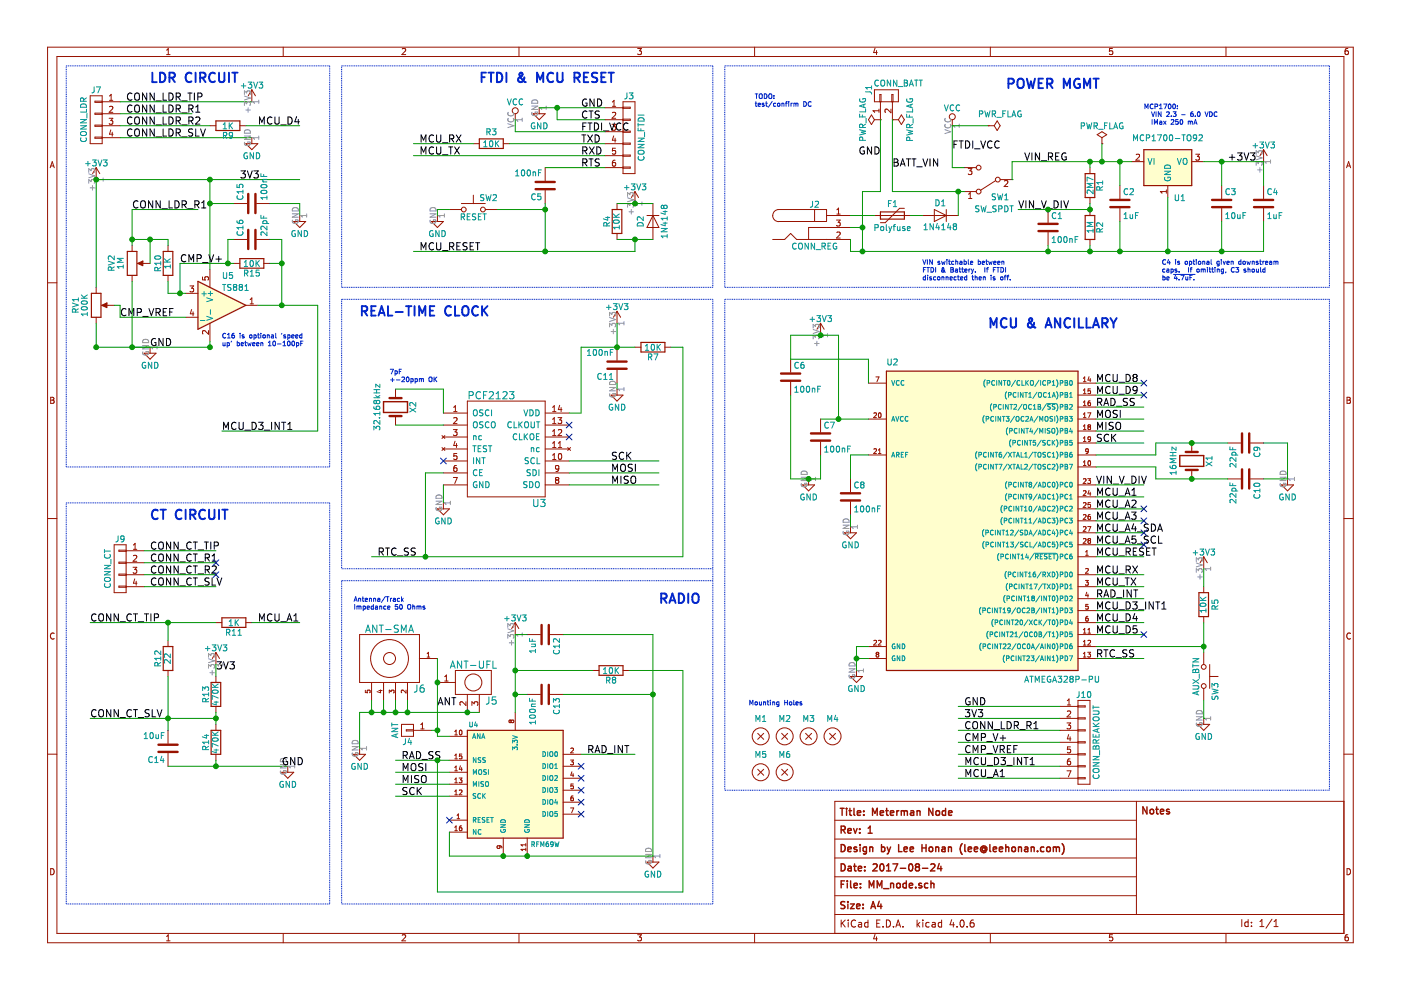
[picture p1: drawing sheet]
EESchema Schematic File Version 2
LIBS:power
LIBS:device
LIBS:transistors
LIBS:conn
LIBS:linear
LIBS:regul
LIBS:74xx
LIBS:cmos4000
LIBS:adc-dac
LIBS:memory
LIBS:xilinx
LIBS:microcontrollers
LIBS:dsp
LIBS:microchip
LIBS:analog_switches
LIBS:motorola
LIBS:texas
LIBS:intel
LIBS:audio
LIBS:interface
LIBS:digital-audio
LIBS:philips
LIBS:display
LIBS:cypress
LIBS:siliconi
LIBS:opto
LIBS:atmel
LIBS:contrib
LIBS:valves
LIBS:switches
LIBS:meterman_sym
LIBS:MM_node-cache
EELAYER 25 0
EELAYER END
$Descr A4 11693 8268
encoding utf-8
Sheet 1 1
Title "Meterman Node"
Date "2017-08-24"
Rev "1"
Comp "Design by Lee Honan (lee@leehonan.com)"
Comment1 ""
Comment2 ""
Comment3 ""
Comment4 ""
$EndDescr
$Comp
L GND #PWR01
U 1 1
P 3700 4200
F 0 "#PWR01" H 3700 3950 50  0001 C CNN
F 1 "GND" H 3700 4050 50  0000 C CNN
F 2 "" H 3700 4200 50  0001 C CNN
F 3 "" H 3700 4200 50  0001 C CNN
	1    3700 4200
	1    0    0    -1  
$EndComp
$Comp
L PCF2123 U3
U 1 1
P 4350 3750
F 0 "U3" H 4500 3300 60  0000 C CNN
F 1 "PCF2123" H 4100 4200 60  0000 C CNN
F 2 "meterman:TSSOP14" H 4500 3350 60  0001 C CNN
F 3 "" H 4500 3350 60  0001 C CNN
	1    4350 3750
	1    0    0    -1  
$EndComp
$Comp
L Crystal X2
U 1 1
P 3300 3400
F 0 "X2" H 3300 3550 50  0000 C CNN
F 1 "32.168kHz" H 3300 3250 50  0000 C CNN
F 2 "Crystals:Crystal_SMD_EuroQuartz_EQ161-2pin_3.2x1.5mm_HandSoldering" H 3300 3400 50  0001 C CNN
F 3 "" H 3300 3400 50  0001 C CNN
	1    3300 3400
	0    1    1    0   
$EndComp
$Comp
L +3V3 #PWR02
U 1 1
P 5150 2700
F 0 "#PWR02" H 5150 2550 50  0001 C CNN
F 1 "+3V3" H 5150 2840 50  0000 C CNN
F 2 "" H 5150 2700 50  0001 C CNN
F 3 "" H 5150 2700 50  0001 C CNN
	1    5150 2700
	1    0    0    -1  
$EndComp
$Comp
L C C11
U 1 1
P 5150 3050
F 0 "C11" H 5175 3150 50  0000 L CNN
F 1 "100nF" H 5175 2950 50  0000 L CNN
F 2 "Capacitors_THT:C_Disc_D5.1mm_W3.2mm_P5.00mm" H 5188 2900 50  0001 C CNN
F 3 "" H 5150 3050 50  0001 C CNN
	1    5150 3050
	-1   0    0    1   
$EndComp
$Comp
L GND #PWR03
U 1 1
P 5150 3250
F 0 "#PWR03" H 5150 3000 50  0001 C CNN
F 1 "GND" H 5150 3100 50  0000 C CNN
F 2 "" H 5150 3250 50  0001 C CNN
F 3 "" H 5150 3250 50  0001 C CNN
	1    5150 3250
	1    0    0    -1  
$EndComp
$Comp
L R R7
U 1 1
P 5450 2900
F 0 "R7" V 5530 2900 50  0000 C CNN
F 1 "10K" V 5450 2900 50  0000 C CNN
F 2 "Resistors_THT:Resistor_Horizontal_RM7mm" V 5380 2900 50  0001 C CNN
F 3 "" H 5450 2900 50  0001 C CNN
	1    5450 2900
	0    1    1    0   
$EndComp
$Comp
L R R1
U 1 1
P 9100 1550
F 0 "R1" V 9180 1550 50  0000 C CNN
F 1 "2M7" V 9100 1550 50  0000 C CNN
F 2 "Resistors_THT:Resistor_Horizontal_RM7mm" V 9030 1550 50  0001 C CNN
F 3 "" H 9100 1550 50  0001 C CNN
	1    9100 1550
	1    0    0    -1  
$EndComp
$Comp
L R R2
U 1 1
P 9100 1900
F 0 "R2" V 9180 1900 50  0000 C CNN
F 1 "1M" V 9100 1900 50  0000 C CNN
F 2 "Resistors_THT:Resistor_Horizontal_RM7mm" V 9030 1900 50  0001 C CNN
F 3 "" H 9100 1900 50  0001 C CNN
	1    9100 1900
	1    0    0    -1  
$EndComp
$Comp
L C C1
U 1 1
P 8750 1900
F 0 "C1" H 8775 2000 50  0000 L CNN
F 1 "100nF" H 8775 1800 50  0000 L CNN
F 2 "Capacitors_THT:C_Disc_D5.1mm_W3.2mm_P5.00mm" H 8788 1750 50  0001 C CNN
F 3 "" H 8750 1900 50  0001 C CNN
	1    8750 1900
	1    0    0    -1  
$EndComp
$Comp
L CONN_01X02 J1
U 1 1
P 7400 800
F 0 "J1" H 7450 950 50  0000 C CNN
F 1 "CONN_BATT" V 7500 700 50  0000 C CNN
F 2 "Connectors_JST:JST_PH_B2B-PH-K_02x2.00mm_Straight" H 7400 800 50  0001 C CNN
F 3 "" H 7400 800 50  0001 C CNN
	1    7400 800 
	0    -1   -1   0   
$EndComp
$Comp
L GND #PWR04
U 1 1
P 7150 5600
F 0 "#PWR04" H 7150 5350 50  0001 C CNN
F 1 "GND" H 7150 5450 50  0000 C CNN
F 2 "" H 7150 5600 50  0001 C CNN
F 3 "" H 7150 5600 50  0001 C CNN
	1    7150 5600
	1    0    0    -1  
$EndComp
Text Label 7350 1300 2    60   ~ 0
GND
$Comp
L PWR_FLAG #FLG05
U 1 1
P 7350 1000
F 0 "#FLG05" H 7350 1075 50  0001 C CNN
F 1 "PWR_FLAG" H 7350 1150 50  0000 C CNN
F 2 "" H 7350 1000 50  0001 C CNN
F 3 "" H 7350 1000 50  0001 C CNN
	1    7350 1000
	0    -1   -1   0   
$EndComp
$Comp
L PWR_FLAG #FLG06
U 1 1
P 7450 1000
F 0 "#FLG06" H 7450 1075 50  0001 C CNN
F 1 "PWR_FLAG" H 7450 1150 50  0000 C CNN
F 2 "" H 7450 1000 50  0001 C CNN
F 3 "" H 7450 1000 50  0001 C CNN
	1    7450 1000
	0    1    1    0   
$EndComp
$Comp
L SW_Push SW2
U 1 1
P 3950 1750
F 0 "SW2" H 4000 1850 50  0000 L CNN
F 1 "RESET" H 3950 1690 50  0000 C CNN
F 2 "meterman:6x6mm_pushbutton" H 3950 1950 50  0001 C CNN
F 3 "" H 3950 1950 50  0001 C CNN
	1    3950 1750
	1    0    0    -1  
$EndComp
Text Label 7450 1400 0    60   ~ 0
BATT_VIN
$Comp
L ATMEGA328P-PU U2
U 1 1
P 8150 4300
F 0 "U2" H 7400 5550 50  0000 L BNN
F 1 "ATMEGA328P-PU" H 8550 2900 50  0000 L BNN
F 2 "Housings_DIP:DIP-28_W7.62mm_Socket_LongPads" H 8150 4300 50  0001 C CIN
F 3 "" H 8150 4300 50  0001 C CNN
	1    8150 4300
	1    0    0    -1  
$EndComp
$Comp
L RFM69HW U4
U 1 1
P 4300 6300
F 0 "U4" H 3950 6550 40  0000 C CNN
F 1 "RFM69W" H 4550 5550 40  0000 C CNN
F 2 "meterman:RFM69HW_SMD_Handsoldering" H 4300 6300 30  0001 C CIN
F 3 "" H 4300 6300 60  0000 C CNN
	1    4300 6300
	1    0    0    -1  
$EndComp
$Comp
L CONN_01X06 J3
U 1 1
P 5250 1150
F 0 "J3" H 5250 1500 50  0000 C CNN
F 1 "CONN_FTDI" V 5350 1150 50  0000 C CNN
F 2 "Pin_Headers:Pin_Header_Straight_1x06_Pitch2.54mm" H 5250 1150 50  0001 C CNN
F 3 "" H 5250 1150 50  0001 C CNN
	1    5250 1150
	1    0    0    -1  
$EndComp
$Comp
L GND #PWR07
U 1 1
P 4500 900
F 0 "#PWR07" H 4500 650 50  0001 C CNN
F 1 "GND" H 4500 750 50  0000 C CNN
F 2 "" H 4500 900 50  0001 C CNN
F 3 "" H 4500 900 50  0001 C CNN
	1    4500 900 
	1    0    0    -1  
$EndComp
Text Label 4850 900  0    60   ~ 0
GND
Text Label 4850 1000 0    60   ~ 0
CTS
Text Label 4850 1100 0    60   ~ 0
FTDI_VCC
$Comp
L R R3
U 1 1
P 4100 1200
F 0 "R3" V 4000 1200 50  0000 C CNN
F 1 "10K" V 4100 1200 50  0000 C CNN
F 2 "Resistors_THT:Resistor_Horizontal_RM7mm" V 4030 1200 50  0001 C CNN
F 3 "" H 4100 1200 50  0001 C CNN
	1    4100 1200
	0    1    1    0   
$EndComp
Text Label 4850 1200 0    60   ~ 0
TXD
$Comp
L C C5
U 1 1
P 4550 1550
F 0 "C5" H 4575 1650 50  0000 L CNN
F 1 "100nF" H 4575 1450 50  0000 L CNN
F 2 "Capacitors_THT:C_Disc_D5.1mm_W3.2mm_P5.00mm" H 4588 1400 50  0001 C CNN
F 3 "" H 4550 1550 50  0001 C CNN
	1    4550 1550
	-1   0    0    1   
$EndComp
Text Label 4850 1300 0    60   ~ 0
RXD
Text Label 4850 1400 0    60   ~ 0
RTS
$Comp
L +3V3 #PWR08
U 1 1
P 5300 1700
F 0 "#PWR08" H 5300 1550 50  0001 C CNN
F 1 "+3V3" H 5300 1840 50  0000 C CNN
F 2 "" H 5300 1700 50  0001 C CNN
F 3 "" H 5300 1700 50  0001 C CNN
	1    5300 1700
	1    0    0    -1  
$EndComp
$Comp
L R R4
U 1 1
P 5150 1850
F 0 "R4" V 5230 1850 50  0000 C CNN
F 1 "10K" V 5150 1850 50  0000 C CNN
F 2 "Resistors_THT:Resistor_Horizontal_RM7mm" V 5080 1850 50  0001 C CNN
F 3 "" H 5150 1850 50  0001 C CNN
	1    5150 1850
	-1   0    0    1   
$EndComp
$Comp
L D D2
U 1 1
P 5450 1850
F 0 "D2" H 5450 1750 50  0000 C CNN
F 1 "1N4148" H 5450 1950 50  0000 C CNN
F 2 "Diodes_THT:D_T-1_P5.08mm_Horizontal" H 5450 1850 50  0001 C CNN
F 3 "" H 5450 1850 50  0001 C CNN
	1    5450 1850
	0    1    1    0   
$EndComp
$Comp
L SW_SPDT SW1
U 1 1
P 8250 1500
F 0 "SW1" H 8150 1650 50  0000 C CNN
F 1 "SW_SPDT" H 8200 1750 50  0000 C CNN
F 2 "Buttons_Switches_THT:SW_Micro_SPST" H 8250 1500 50  0001 C CNN
F 3 "" H 8250 1500 50  0001 C CNN
	1    8250 1500
	-1   0    0    1   
$EndComp
$Comp
L VCC #PWR09
U 1 1
P 4300 1000
F 0 "#PWR09" H 4300 850 50  0001 C CNN
F 1 "VCC" H 4300 1150 50  0000 C CNN
F 2 "" H 4300 1000 50  0001 C CNN
F 3 "" H 4300 1000 50  0001 C CNN
	1    4300 1000
	1    0    0    -1  
$EndComp
$Comp
L VCC #PWR010
U 1 1
P 7950 1050
F 0 "#PWR010" H 7950 900 50  0001 C CNN
F 1 "VCC" H 7950 1200 50  0000 C CNN
F 2 "" H 7950 1050 50  0001 C CNN
F 3 "" H 7950 1050 50  0001 C CNN
	1    7950 1050
	1    0    0    -1  
$EndComp
$Comp
L C C3
U 1 1
P 10200 1700
F 0 "C3" H 10225 1800 50  0000 L CNN
F 1 "10uF" H 10225 1600 50  0000 L CNN
F 2 "Capacitors_THT:CP_Radial_D4.0mm_P2.00mm" H 10238 1550 50  0001 C CNN
F 3 "" H 10200 1700 50  0001 C CNN
	1    10200 1700
	1    0    0    -1  
$EndComp
$Comp
L PWR_FLAG #FLG011
U 1 1
P 8250 1050
F 0 "#FLG011" H 8250 1125 50  0001 C CNN
F 1 "PWR_FLAG" V 8150 1150 50  0000 C CNN
F 2 "" H 8250 1050 50  0001 C CNN
F 3 "" H 8250 1050 50  0001 C CNN
	1    8250 1050
	0    1    1    0   
$EndComp
Text Label 10250 1350 0    60   ~ 0
+3V3
$Comp
L +3V3 #PWR012
U 1 1
P 10550 1350
F 0 "#PWR012" H 10550 1200 50  0001 C CNN
F 1 "+3V3" H 10550 1490 50  0000 C CNN
F 2 "" H 10550 1350 50  0001 C CNN
F 3 "" H 10550 1350 50  0001 C CNN
	1    10550 1350
	1    0    0    -1  
$EndComp
Text Label 9150 4050 0    60   ~ 0
VIN_V_DIV
$Comp
L C C4
U 1 1
P 10550 1700
F 0 "C4" H 10575 1800 50  0000 L CNN
F 1 "1uF" H 10575 1600 50  0000 L CNN
F 2 "Capacitors_THT:C_Disc_D5.1mm_W3.2mm_P5.00mm" H 10588 1550 50  0001 C CNN
F 3 "" H 10550 1700 50  0001 C CNN
	1    10550 1700
	1    0    0    -1  
$EndComp
$Comp
L C C2
U 1 1
P 9350 1700
F 0 "C2" H 9375 1800 50  0000 L CNN
F 1 "1uF" H 9375 1600 50  0000 L CNN
F 2 "Capacitors_THT:CP_Radial_D5.0mm_P2.50mm" H 9388 1550 50  0001 C CNN
F 3 "" H 9350 1700 50  0001 C CNN
	1    9350 1700
	1    0    0    -1  
$EndComp
$Comp
L +3V3 #PWR013
U 1 1
P 6850 2800
F 0 "#PWR013" H 6850 2650 50  0001 C CNN
F 1 "+3V3" H 6850 2940 50  0000 C CNN
F 2 "" H 6850 2800 50  0001 C CNN
F 3 "" H 6850 2800 50  0001 C CNN
	1    6850 2800
	1    0    0    -1  
$EndComp
$Comp
L C C7
U 1 1
P 6850 3650
F 0 "C7" H 6875 3750 50  0000 L CNN
F 1 "100nF" H 6875 3550 50  0000 L CNN
F 2 "Capacitors_THT:C_Disc_D5.1mm_W3.2mm_P5.00mm" H 6888 3500 50  0001 C CNN
F 3 "" H 6850 3650 50  0001 C CNN
	1    6850 3650
	1    0    0    -1  
$EndComp
$Comp
L GND #PWR014
U 1 1
P 6750 4000
F 0 "#PWR014" H 6750 3750 50  0001 C CNN
F 1 "GND" H 6750 3850 50  0000 C CNN
F 2 "" H 6750 4000 50  0001 C CNN
F 3 "" H 6750 4000 50  0001 C CNN
	1    6750 4000
	1    0    0    -1  
$EndComp
$Comp
L C C8
U 1 1
P 7100 4150
F 0 "C8" H 7125 4250 50  0000 L CNN
F 1 "100nF" H 7125 4050 50  0000 L CNN
F 2 "Capacitors_THT:C_Disc_D5.1mm_W3.2mm_P5.00mm" H 7138 4000 50  0001 C CNN
F 3 "" H 7100 4150 50  0001 C CNN
	1    7100 4150
	1    0    0    -1  
$EndComp
$Comp
L GND #PWR015
U 1 1
P 7100 4400
F 0 "#PWR015" H 7100 4150 50  0001 C CNN
F 1 "GND" H 7100 4250 50  0000 C CNN
F 2 "" H 7100 4400 50  0001 C CNN
F 3 "" H 7100 4400 50  0001 C CNN
	1    7100 4400
	1    0    0    -1  
$EndComp
$Comp
L Crystal X1
U 1 1
P 9950 3850
F 0 "X1" H 9950 4000 50  0000 C CNN
F 1 "16MHz" H 9950 3700 50  0000 C CNN
F 2 "Crystals:Resonator-2pin_w10.0mm_h5.0mm" H 9950 3850 50  0001 C CNN
F 3 "" H 9950 3850 50  0001 C CNN
	1    9950 3850
	0    1    1    0   
$EndComp
$Comp
L C C9
U 1 1
P 10400 3700
F 0 "C9" H 10425 3800 50  0000 L CNN
F 1 "22pF" H 10425 3600 50  0000 L CNN
F 2 "Capacitors_THT:C_Disc_D3.8mm_W2.6mm_P2.50mm" H 10438 3550 50  0001 C CNN
F 3 "" H 10400 3700 50  0001 C CNN
	1    10400 3700
	0    1    1    0   
$EndComp
$Comp
L C C10
U 1 1
P 10400 4000
F 0 "C10" H 10425 4100 50  0000 L CNN
F 1 "22pF" H 10425 3900 50  0000 L CNN
F 2 "Capacitors_THT:C_Disc_D3.8mm_W2.6mm_P2.50mm" H 10438 3850 50  0001 C CNN
F 3 "" H 10400 4000 50  0001 C CNN
	1    10400 4000
	0    1    1    0   
$EndComp
$Comp
L GND #PWR016
U 1 1
P 10750 4000
F 0 "#PWR016" H 10750 3750 50  0001 C CNN
F 1 "GND" H 10750 3850 50  0000 C CNN
F 2 "" H 10750 4000 50  0001 C CNN
F 3 "" H 10750 4000 50  0001 C CNN
	1    10750 4000
	1    0    0    -1  
$EndComp
Text Label 9150 5100 0    60   ~ 0
MCU_D3_INT1
Text Label 9150 5200 0    60   ~ 0
MCU_D4
$Comp
L SW_Push SW3
U 1 1
P 10050 5650
F 0 "SW3" H 10100 5750 50  0000 L CNN
F 1 "AUX_BTN" H 10050 5590 50  0000 C CNN
F 2 "meterman:6x6mm_pushbutton" H 10050 5850 50  0001 C CNN
F 3 "" H 10050 5850 50  0001 C CNN
	1    10050 5650
	0    1    1    0   
$EndComp
$Comp
L GND #PWR017
U 1 1
P 3650 1800
F 0 "#PWR017" H 3650 1550 50  0001 C CNN
F 1 "GND" H 3650 1650 50  0000 C CNN
F 2 "" H 3650 1800 50  0001 C CNN
F 3 "" H 3650 1800 50  0001 C CNN
	1    3650 1800
	1    0    0    -1  
$EndComp
$Comp
L R R5
U 1 1
P 10050 5050
F 0 "R5" V 9950 5050 50  0000 C CNN
F 1 "10K" V 10050 5050 50  0000 C CNN
F 2 "Resistors_THT:Resistor_Horizontal_RM7mm" V 9980 5050 50  0001 C CNN
F 3 "" H 10050 5050 50  0001 C CNN
	1    10050 5050
	-1   0    0    1   
$EndComp
$Comp
L +3V3 #PWR018
U 1 1
P 10050 4750
F 0 "#PWR018" H 10050 4600 50  0001 C CNN
F 1 "+3V3" H 10050 4890 50  0000 C CNN
F 2 "" H 10050 4750 50  0001 C CNN
F 3 "" H 10050 4750 50  0001 C CNN
	1    10050 4750
	1    0    0    -1  
$EndComp
Text Label 9150 3700 0    60   ~ 0
SCK
Text Label 9150 3500 0    60   ~ 0
MOSI
Text Label 9150 5500 0    60   ~ 0
RTC_SS
Text Label 3150 4650 0    60   ~ 0
RTC_SS
$Comp
L GND #PWR019
U 1 1
P 3000 6250
F 0 "#PWR019" H 3000 6000 50  0001 C CNN
F 1 "GND" H 3000 6100 50  0000 C CNN
F 2 "" H 3000 6250 50  0001 C CNN
F 3 "" H 3000 6250 50  0001 C CNN
	1    3000 6250
	1    0    0    -1  
$EndComp
$Comp
L +3V3 #PWR020
U 1 1
P 4300 5300
F 0 "#PWR020" H 4300 5150 50  0001 C CNN
F 1 "+3V3" H 4300 5440 50  0000 C CNN
F 2 "" H 4300 5300 50  0001 C CNN
F 3 "" H 4300 5300 50  0001 C CNN
	1    4300 5300
	1    0    0    -1  
$EndComp
$Comp
L C C12
U 1 1
P 4550 5300
F 0 "C12" H 4575 5400 50  0000 L CNN
F 1 "1uF" H 4575 5200 50  0000 L CNN
F 2 "Capacitors_THT:C_Disc_D5.1mm_W3.2mm_P5.00mm" H 4588 5150 50  0001 C CNN
F 3 "" H 4550 5300 50  0001 C CNN
	1    4550 5300
	0    1    1    0   
$EndComp
$Comp
L C C13
U 1 1
P 4550 5800
F 0 "C13" H 4575 5900 50  0000 L CNN
F 1 "100nF" H 4575 5700 50  0000 L CNN
F 2 "Capacitors_THT:C_Disc_D5.1mm_W3.2mm_P5.00mm" H 4588 5650 50  0001 C CNN
F 3 "" H 4550 5800 50  0001 C CNN
	1    4550 5800
	0    1    1    0   
$EndComp
$Comp
L GND #PWR021
U 1 1
P 5450 7150
F 0 "#PWR021" H 5450 6900 50  0001 C CNN
F 1 "GND" H 5450 7000 50  0000 C CNN
F 2 "" H 5450 7150 50  0001 C CNN
F 3 "" H 5450 7150 50  0001 C CNN
	1    5450 7150
	1    0    0    -1  
$EndComp
NoConn ~ 3750 6850
NoConn ~ 4850 6400
NoConn ~ 4850 6500
NoConn ~ 4850 6600
NoConn ~ 4850 6700
NoConn ~ 4850 6800
Text Label 3350 6450 0    60   ~ 0
MOSI
Text Label 3350 6650 0    60   ~ 0
SCK
Text Label 3350 6350 0    60   ~ 0
RAD_SS
Text Label 4900 6300 0    60   ~ 0
RAD_INT
Text Label 9150 3400 0    60   ~ 0
RAD_SS
Text Label 9150 5000 0    60   ~ 0
RAD_INT
Text Label 8500 1750 0    60   ~ 0
VIN_V_DIV
Text Notes 8400 750  0    79   ~ 16
POWER MGMT
$Comp
L GND #PWR022
U 1 1
P 10050 6000
F 0 "#PWR022" H 10050 5750 50  0001 C CNN
F 1 "GND" H 10050 5850 50  0000 C CNN
F 2 "" H 10050 6000 50  0001 C CNN
F 3 "" H 10050 6000 50  0001 C CNN
	1    10050 6000
	1    0    0    -1  
$EndComp
Text Label 9150 4650 0    60   ~ 0
MCU_RESET
Text Label 9150 4800 0    60   ~ 0
MCU_RX
Text Label 9150 4900 0    60   ~ 0
MCU_TX
Text Label 3500 1200 0    60   ~ 0
MCU_RX
Text Label 3500 1300 0    60   ~ 0
MCU_TX
Text Notes 4000 700  0    79   ~ 16
FTDI & MCU RESET
Text Notes 1250 700  0    79   ~ 16
LDR CIRCUIT
Text Notes 5500 5050 0    79   ~ 16
RADIO
Text Notes 3000 2650 0    79   ~ 16
REAL-TIME CLOCK
Text Notes 8250 2750 0    79   ~ 16
MCU & ANCILLARY
Text Label 3500 2100 0    60   ~ 0
MCU_RESET
Text Label 5100 4050 0    60   ~ 0
MISO
Text Label 5100 3950 0    60   ~ 0
MOSI
Text Label 5100 3850 0    60   ~ 0
SCK
Text Label 3350 6550 0    60   ~ 0
MISO
Text Label 9150 3600 0    60   ~ 0
MISO
Text Label 7950 1250 0    60   ~ 0
FTDI_VCC
Text Notes 9700 2350 0    39   ~ 0
C4 is optional given downstream\ncaps.  If omitting, C3 should \nbe ~4.7uF.
Text Notes 9550 1050 0    39   ~ 0
MCP1700:\n  VIN 2.3 - 6.0 VDC\n  IMax 250 mA
Text Notes 7700 2350 0    39   ~ 0
VIN switchable between\nFTDI & Battery.  If FTDI\ndisconnected then is off.
Text Notes 3250 3200 0    39   ~ 0
7pF\n+-20ppm OK
$Comp
L R R8
U 1 1
P 5100 5600
F 0 "R8" V 5180 5600 50  0000 C CNN
F 1 "10K" V 5100 5600 50  0000 C CNN
F 2 "Resistors_THT:Resistor_Horizontal_RM7mm" V 5030 5600 50  0001 C CNN
F 3 "" H 5100 5600 50  0001 C CNN
	1    5100 5600
	0    1    1    0   
$EndComp
Text Label 9150 3200 0    60   ~ 0
MCU_D8
Text Label 9150 5300 0    60   ~ 0
MCU_D5
Text Label 9150 4150 0    60   ~ 0
MCU_A1
Text Label 9150 4250 0    60   ~ 0
MCU_A2
Text Label 9150 3300 0    60   ~ 0
MCU_D9
$Comp
L RF-SMA-EDGE J6
U 1 1
P 3250 5500
F 0 "J6" H 3000 5250 60  0000 C CNN
F 1 "ANT-SMA" H 3250 5750 60  0000 C CNN
F 2 "RocketScreamKicadLibrary:RF-SMA-EDGE_Without_Feed" H 3250 4950 60  0001 C CNN
F 3 "" H 3200 5450 60  0000 C CNN
	1    3250 5500
	-1   0    0    -1  
$EndComp
Text Label 8550 1350 0    60   ~ 0
VIN_REG
$Comp
L PWR_FLAG #FLG023
U 1 1
P 9200 1200
F 0 "#FLG023" H 9200 1275 50  0001 C CNN
F 1 "PWR_FLAG" H 9200 1350 50  0000 C CNN
F 2 "" H 9200 1200 50  0001 C CNN
F 3 "" H 9200 1200 50  0001 C CNN
	1    9200 1200
	1    0    0    -1  
$EndComp
$Comp
L MOUNT_HOLE M1
U 1 1
P 6350 6150
F 0 "M1" H 6350 6300 50  0000 C CNN
F 1 "MOUNT_HOLE" H 6350 6000 50  0001 C CNN
F 2 "RocketScreamKicadLibrary:HOLE_NPTH_2.2MM" H 6375 5925 50  0001 C CNN
F 3 "" H 6350 6150 50  0000 C CNN
	1    6350 6150
	1    0    0    -1  
$EndComp
$Comp
L MOUNT_HOLE M2
U 1 1
P 6550 6150
F 0 "M2" H 6550 6300 50  0000 C CNN
F 1 "MOUNT_HOLE" H 6550 6000 50  0001 C CNN
F 2 "RocketScreamKicadLibrary:HOLE_NPTH_2.2MM" H 6575 5925 50  0001 C CNN
F 3 "" H 6550 6150 50  0000 C CNN
	1    6550 6150
	1    0    0    -1  
$EndComp
$Comp
L MOUNT_HOLE M3
U 1 1
P 6750 6150
F 0 "M3" H 6750 6300 50  0000 C CNN
F 1 "MOUNT_HOLE" H 6750 6000 50  0001 C CNN
F 2 "RocketScreamKicadLibrary:HOLE_NPTH_2.2MM" H 6775 5925 50  0001 C CNN
F 3 "" H 6750 6150 50  0000 C CNN
	1    6750 6150
	1    0    0    -1  
$EndComp
$Comp
L MOUNT_HOLE M4
U 1 1
P 6950 6150
F 0 "M4" H 6950 6300 50  0000 C CNN
F 1 "MOUNT_HOLE" H 6950 6000 50  0001 C CNN
F 2 "RocketScreamKicadLibrary:HOLE_NPTH_2.2MM" H 6975 5925 50  0001 C CNN
F 3 "" H 6950 6150 50  0000 C CNN
	1    6950 6150
	1    0    0    -1  
$EndComp
Text Notes 6250 5900 0    39   ~ 0
Mounting Holes
$Comp
L MCP1700-TO92 U1
U 1 1
P 9750 1450
F 0 "U1" H 9850 1250 50  0000 C CNN
F 1 "MCP1700-TO92" H 9750 1750 50  0000 C CNN
F 2 "TO_SOT_Packages_THT:TO-92_Molded_Narrow" H 9750 1550 50  0001 C CNN
F 3 "" H 9750 1550 50  0001 C CNN
	1    9750 1450
	1    0    0    -1  
$EndComp
$Comp
L U.FL-R-SMT J5
U 1 1
P 3950 5700
F 0 "J5" H 4100 5550 60  0000 C CNN
F 1 "ANT-UFL" H 3950 5850 60  0000 C CNN
F 2 "meterman:U.FL-R-SMT-LongFeed" H 3950 5300 60  0001 C CNN
F 3 "" H 3950 5700 60  0000 C CNN
	1    3950 5700
	1    0    0    -1  
$EndComp
$Comp
L CONN_01X01 J4
U 1 1
P 3400 6100
F 0 "J4" H 3400 6200 50  0000 C CNN
F 1 "ANT" V 3500 6100 50  0000 C CNN
F 2 "meterman:Pin_Header_ANT" H 3400 6100 50  0001 C CNN
F 3 "" H 3400 6100 50  0001 C CNN
	1    3400 6100
	-1   0    0    1   
$EndComp
Text Notes 2950 5100 0    39   ~ 0
Antenna/Track\nImpedance 50 Ohms
Text Label 3650 5900 0    60   ~ 0
ANT
NoConn ~ 4750 3550
NoConn ~ 4750 3650
NoConn ~ 3700 3850
Text Label 9150 4350 0    60   ~ 0
MCU_A3
Text Label 9150 4450 0    60   ~ 0
MCU_A4_SDA
Wire Wire Line
	3300 3550 3700 3550
Wire Wire Line
	3700 3450 3700 3250
Wire Wire Line
	3700 3250 3300 3250
Wire Wire Line
	4750 4050 5500 4050
Wire Wire Line
	4750 3950 5500 3950
Wire Wire Line
	3700 3950 3550 3950
Wire Wire Line
	3550 3950 3550 4650
Wire Wire Line
	5700 2900 5600 2900
Wire Wire Line
	4850 2900 5300 2900
Wire Wire Line
	9100 1750 9100 1700
Wire Wire Line
	8500 1750 9100 1750
Connection ~ 9100 1750
Wire Wire Line
	7450 1000 7450 1600
Wire Wire Line
	5500 3850 4750 3850
Wire Wire Line
	3700 4200 3700 4050
Wire Wire Line
	4150 1750 4550 1750
Wire Wire Line
	7250 5500 7150 5500
Wire Wire Line
	7150 5400 7150 5600
Wire Wire Line
	7250 5400 7150 5400
Connection ~ 7150 5500
Wire Wire Line
	4500 900  5050 900 
Wire Wire Line
	5050 1000 4650 1000
Wire Wire Line
	4650 1000 4650 900 
Connection ~ 4650 900 
Wire Wire Line
	5050 1100 4300 1100
Wire Wire Line
	4300 1100 4300 1000
Wire Wire Line
	4250 1200 5050 1200
Wire Wire Line
	9150 4800 9550 4800
Wire Wire Line
	5050 1300 3450 1300
Wire Wire Line
	9550 4900 9150 4900
Wire Wire Line
	4550 1400 5050 1400
Wire Wire Line
	5150 1700 5450 1700
Connection ~ 5300 1700
Wire Wire Line
	5150 2000 5450 2000
Wire Wire Line
	5300 2100 5300 2000
Wire Wire Line
	3450 2100 5300 2100
Connection ~ 5300 2000
Wire Wire Line
	7100 2100 10550 2100
Wire Wire Line
	9550 4050 9150 4050
Wire Wire Line
	8450 1350 9450 1350
Wire Wire Line
	9350 1550 9350 1350
Connection ~ 9350 1350
Wire Wire Line
	10550 1350 10550 1550
Wire Wire Line
	10550 2100 10550 1850
Wire Wire Line
	6850 3500 7250 3500
Wire Wire Line
	7100 4300 7100 4400
Wire Wire Line
	9650 4000 10250 4000
Wire Wire Line
	9650 3700 10250 3700
Wire Wire Line
	9150 3800 9650 3800
Wire Wire Line
	9650 3800 9650 3700
Connection ~ 9950 3700
Wire Wire Line
	9150 3900 9650 3900
Wire Wire Line
	9650 3900 9650 4000
Connection ~ 9950 4000
Wire Wire Line
	10550 4000 10750 4000
Wire Wire Line
	10550 3700 10750 3700
Wire Wire Line
	10750 3700 10750 4000
Wire Wire Line
	9150 5100 9550 5100
Wire Wire Line
	9150 5200 9550 5200
Wire Wire Line
	10050 5200 10050 5450
Wire Wire Line
	10050 4750 10050 4900
Wire Wire Line
	9150 5400 10050 5400
Connection ~ 10050 5400
Wire Wire Line
	5150 3200 5150 3250
Wire Wire Line
	4750 3450 4850 3450
Wire Wire Line
	4850 3450 4850 2900
Wire Wire Line
	5150 2700 5150 2900
Connection ~ 5150 2900
Wire Wire Line
	5700 4650 5700 2900
Wire Wire Line
	3100 4650 5700 4650
Connection ~ 3550 4650
Wire Wire Line
	9150 3500 9550 3500
Wire Wire Line
	9150 3600 9550 3600
Wire Wire Line
	9150 3700 9550 3700
Wire Wire Line
	9150 3400 9550 3400
Wire Wire Line
	9150 5500 9550 5500
Wire Wire Line
	4300 5300 4300 5950
Wire Wire Line
	5450 7150 3750 7150
Connection ~ 4400 7150
Wire Wire Line
	4700 5300 5450 5300
Wire Wire Line
	5450 5300 5450 7150
Wire Wire Line
	4700 5800 5450 5800
Connection ~ 5450 5800
Wire Wire Line
	4400 5300 4300 5300
Wire Wire Line
	4400 5800 4300 5800
Connection ~ 4300 5800
Wire Wire Line
	3300 6350 3750 6350
Wire Wire Line
	3750 6450 3300 6450
Wire Wire Line
	3750 6550 3300 6550
Wire Wire Line
	3750 6650 3300 6650
Wire Wire Line
	4850 6300 5300 6300
Wire Wire Line
	9150 5000 9550 5000
Wire Wire Line
	3750 1750 3650 1750
Wire Wire Line
	3650 1750 3650 1800
Wire Wire Line
	10050 6000 10050 6000
Wire Wire Line
	10050 6000 10050 5850
Wire Wire Line
	9150 4650 9550 4650
Wire Wire Line
	3950 1200 3450 1200
Wire Wire Line
	4550 1700 4550 2100
Connection ~ 4550 1750
Connection ~ 4550 2100
Wire Notes Line
	550  550  2750 550 
Wire Notes Line
	2750 550  2750 3900
Wire Notes Line
	2750 3900 550  3900
Wire Notes Line
	550  3900 550  550 
Wire Notes Line
	2850 550  5950 550 
Wire Notes Line
	5950 550  5950 2400
Wire Notes Line
	5950 2400 2850 2400
Wire Notes Line
	2850 2400 2850 550 
Wire Notes Line
	6050 550  11100 550 
Wire Notes Line
	11100 550  11100 2400
Wire Notes Line
	11100 2400 6050 2400
Wire Notes Line
	6050 2400 6050 550 
Wire Notes Line
	6050 2500 6050 6600
Wire Notes Line
	11100 2500 11100 6600
Wire Notes Line
	5950 2500 2850 2500
Wire Notes Line
	2850 2500 2850 4750
Wire Notes Line
	2850 4750 5950 4750
Wire Notes Line
	5950 2500 5950 7550
Wire Notes Line
	11100 2500 6050 2500
Wire Notes Line
	11100 6600 6050 6600
Wire Notes Line
	5950 4850 2850 4850
Wire Notes Line
	2850 4850 2850 7550
Wire Notes Line
	2850 7550 5950 7550
Wire Wire Line
	8250 1050 7950 1050
Wire Wire Line
	4950 5600 4300 5600
Connection ~ 4300 5600
Wire Wire Line
	5250 5600 5700 5600
Wire Wire Line
	5700 5600 5700 7450
Wire Wire Line
	5700 7450 3650 7450
Wire Wire Line
	3650 7450 3650 6350
Connection ~ 3650 6350
Wire Wire Line
	10050 1350 10550 1350
Wire Wire Line
	8450 1500 8450 1500
Wire Wire Line
	8450 1500 8450 1350
Wire Wire Line
	8750 2050 8750 2100
Connection ~ 8750 2100
Wire Wire Line
	9100 2100 9100 2050
Connection ~ 9100 2100
Wire Wire Line
	9350 1850 9350 2100
Connection ~ 9350 2100
Wire Wire Line
	9750 1650 9750 2100
Connection ~ 9750 2100
Wire Wire Line
	10200 1850 10200 2100
Connection ~ 10200 2100
Wire Wire Line
	10200 1550 10200 1350
Connection ~ 10200 1350
Wire Wire Line
	9150 3200 9550 3200
Wire Wire Line
	9150 3300 9550 3300
Wire Wire Line
	9150 4150 9550 4150
Wire Wire Line
	9150 4250 9550 4250
Wire Wire Line
	9150 5300 9550 5300
Wire Wire Line
	3100 5850 3100 5950
Wire Wire Line
	3400 5950 3400 5850
Wire Wire Line
	3300 5950 3300 5850
Wire Wire Line
	3200 5950 3200 5850
Wire Wire Line
	8050 1400 7950 1400
Wire Wire Line
	7950 1400 7950 1050
Wire Wire Line
	9200 1200 9200 1350
Connection ~ 9200 1350
Wire Wire Line
	9100 1400 9100 1350
Connection ~ 9100 1350
Wire Wire Line
	3000 5950 4000 5950
Connection ~ 3300 5950
Connection ~ 3200 5950
Wire Wire Line
	3000 5950 3000 6250
Connection ~ 3100 5950
Wire Wire Line
	3650 5500 3650 6150
Connection ~ 3400 5950
Connection ~ 3900 5950
Wire Wire Line
	3650 6150 3750 6150
Connection ~ 3650 5700
Wire Wire Line
	3600 6100 3650 6100
Connection ~ 3650 6100
Wire Wire Line
	3750 7150 3750 6950
Connection ~ 4200 7150
Wire Wire Line
	9150 4350 9550 4350
Wire Wire Line
	9150 4450 9550 4450
Wire Wire Line
	9150 4550 9550 4550
Text Label 9150 4550 0    60   ~ 0
MCU_A5_SCL
$Comp
L C C6
U 1 1
P 6600 3150
F 0 "C6" H 6625 3250 50  0000 L CNN
F 1 "100nF" H 6625 3050 50  0000 L CNN
F 2 "Capacitors_THT:C_Disc_D5.1mm_W3.2mm_P5.00mm" H 6638 3000 50  0001 C CNN
F 3 "" H 6600 3150 50  0001 C CNN
	1    6600 3150
	1    0    0    -1  
$EndComp
Wire Wire Line
	6600 3000 7250 3000
Wire Wire Line
	7250 3000 7250 3200
Wire Wire Line
	7000 2800 7000 3500
Wire Wire Line
	6600 2800 7000 2800
Connection ~ 7000 3500
Wire Wire Line
	6600 3300 6600 4000
Wire Wire Line
	6600 4000 6850 4000
Wire Wire Line
	6850 4000 6850 3800
Connection ~ 6750 4000
Wire Wire Line
	6600 2800 6600 3000
Connection ~ 6850 2800
$Comp
L MOUNT_HOLE M5
U 1 1
P 6350 6450
F 0 "M5" H 6350 6600 50  0000 C CNN
F 1 "MOUNT_HOLE" H 6350 6300 50  0001 C CNN
F 2 "RocketScreamKicadLibrary:HOLE_NPTH_2.2MM" H 6375 6225 50  0001 C CNN
F 3 "" H 6350 6450 50  0000 C CNN
	1    6350 6450
	1    0    0    -1  
$EndComp
$Comp
L MOUNT_HOLE M6
U 1 1
P 6550 6450
F 0 "M6" H 6550 6600 50  0000 C CNN
F 1 "MOUNT_HOLE" H 6550 6300 50  0001 C CNN
F 2 "RocketScreamKicadLibrary:HOLE_NPTH_2.2MM" H 6575 6225 50  0001 C CNN
F 3 "" H 6550 6450 50  0000 C CNN
	1    6550 6450
	1    0    0    -1  
$EndComp
$Comp
L BARREL_JACK J2
U 1 1
P 6800 1900
F 0 "J2" H 6800 2095 50  0000 C CNN
F 1 "CONN_REG" H 6800 1745 50  0000 C CNN
F 2 "Connectors:BARREL_JACK" H 6800 1900 50  0001 C CNN
F 3 "" H 6800 1900 50  0001 C CNN
	1    6800 1900
	1    0    0    -1  
$EndComp
$Comp
L D D1
U 1 1
P 7850 1800
F 0 "D1" H 7850 1700 50  0000 C CNN
F 1 "1N4148" H 7850 1900 50  0000 C CNN
F 2 "Diodes_THT:D_T-1_P5.08mm_Horizontal" H 7850 1800 50  0001 C CNN
F 3 "" H 7850 1800 50  0001 C CNN
	1    7850 1800
	-1   0    0    1   
$EndComp
Wire Wire Line
	7450 1600 8050 1600
Wire Wire Line
	8000 1800 8000 1600
Connection ~ 8000 1600
$Comp
L Polyfuse F1
U 1 1
P 7450 1800
F 0 "F1" V 7350 1800 50  0000 C CNN
F 1 "Polyfuse" V 7550 1800 50  0000 C CNN
F 2 "Fuse_Holders_and_Fuses:Fuse_TE5_Littlefuse-395Series" H 7500 1600 50  0001 L CNN
F 3 "" H 7450 1800 50  0001 C CNN
	1    7450 1800
	0    1    1    0   
$EndComp
Wire Wire Line
	7100 2000 7100 2100
Wire Wire Line
	7100 1900 7200 1900
Wire Wire Line
	7200 1600 7200 2100
Connection ~ 7200 2100
Wire Wire Line
	7200 1600 7350 1600
Wire Wire Line
	7350 1600 7350 1000
Connection ~ 7200 1900
Wire Wire Line
	7100 1800 7300 1800
Wire Wire Line
	7600 1800 7700 1800
Wire Wire Line
	7100 4000 7100 3800
Wire Wire Line
	7100 3800 7250 3800
Text Notes 1250 4350 0    79   ~ 16
CT CIRCUIT
Wire Notes Line
	550  4200 2750 4200
Wire Notes Line
	2750 4200 2750 7550
Wire Notes Line
	2750 7550 550  7550
Wire Notes Line
	550  7550 550  4200
$Comp
L R R15
U 1 1
P 2100 2200
F 0 "R15" V 2180 2200 50  0000 C CNN
F 1 "10K" V 2100 2200 50  0000 C CNN
F 2 "Resistors_THT:Resistor_Horizontal_RM7mm" V 2030 2200 50  0001 C CNN
F 3 "" H 2100 2200 50  0001 C CNN
	1    2100 2200
	0    1    1    0   
$EndComp
$Comp
L POT RV2
U 1 1
P 1100 2200
F 0 "RV2" V 925 2200 50  0000 C CNN
F 1 "1M" V 1000 2200 50  0000 C CNN
F 2 "Potentiometers:Potentiometer_Trimmer_Bourns_3296W" H 1100 2200 50  0001 C CNN
F 3 "" H 1100 2200 50  0001 C CNN
	1    1100 2200
	1    0    0    -1  
$EndComp
$Comp
L POT RV1
U 1 1
P 800 2550
F 0 "RV1" V 625 2550 50  0000 C CNN
F 1 "100K" V 700 2550 50  0000 C CNN
F 2 "Potentiometers:Potentiometer_Trimmer_Bourns_3296W" H 800 2550 50  0001 C CNN
F 3 "" H 800 2550 50  0001 C CNN
	1    800  2550
	1    0    0    -1  
$EndComp
$Comp
L TS881 U5
U 1 1
P 1850 2550
F 0 "U5" H 1850 2800 50  0000 L CNN
F 1 "TS881" H 1850 2700 50  0000 L CNN
F 2 "TO_SOT_Packages_SMD:SOT-23-5_HandSoldering" H 1850 2550 50  0001 C CNN
F 3 "" H 1850 2550 50  0001 C CNN
	1    1850 2550
	1    0    0    -1  
$EndComp
$Comp
L CONN_01X04 J7
U 1 1
P 800 1000
F 0 "J7" H 800 1250 50  0000 C CNN
F 1 "CONN_LDR" V 900 1000 50  0000 C CNN
F 2 "meterman:TRRS_Jack" H 800 1000 50  0001 C CNN
F 3 "" H 800 1000 50  0001 C CNN
	1    800  1000
	-1   0    0    -1  
$EndComp
Wire Wire Line
	1000 850  2100 850 
Wire Wire Line
	1000 950  1600 950 
Wire Wire Line
	1000 1050 1750 1050
Wire Wire Line
	1000 1150 2100 1150
Text Label 1050 850  0    60   ~ 0
CONN_LDR_TIP
Text Label 1050 950  0    60   ~ 0
CONN_LDR_R1
Text Label 1050 1050 0    60   ~ 0
CONN_LDR_R2
Text Label 1050 1150 0    60   ~ 0
CONN_LDR_SLV
$Comp
L R R9
U 1 1
P 1900 1050
F 0 "R9" V 1980 1050 50  0000 C CNN
F 1 "1K" V 1900 1050 50  0000 C CNN
F 2 "Resistors_THT:Resistor_Horizontal_RM7mm" V 1830 1050 50  0001 C CNN
F 3 "" H 1900 1050 50  0001 C CNN
	1    1900 1050
	0    1    1    0   
$EndComp
Wire Wire Line
	2050 1050 2500 1050
Text Label 2150 1050 0    60   ~ 0
MCU_D4
$Comp
L +3V3 #PWR024
U 1 1
P 800 1500
F 0 "#PWR024" H 800 1350 50  0001 C CNN
F 1 "+3V3" H 800 1640 50  0000 C CNN
F 2 "" H 800 1500 50  0001 C CNN
F 3 "" H 800 1500 50  0001 C CNN
	1    800  1500
	1    0    0    -1  
$EndComp
$Comp
L GND #PWR025
U 1 1
P 1250 2900
F 0 "#PWR025" H 1250 2650 50  0001 C CNN
F 1 "GND" H 1250 2750 50  0000 C CNN
F 2 "" H 1250 2900 50  0001 C CNN
F 3 "" H 1250 2900 50  0001 C CNN
	1    1250 2900
	1    0    0    -1  
$EndComp
Wire Wire Line
	800  1500 2500 1500
Wire Wire Line
	800  2900 1250 2900
Wire Wire Line
	1100 2900 1750 2900
Wire Wire Line
	800  2700 800  2900
Connection ~ 800  2900
Wire Wire Line
	800  2400 800  1500
Connection ~ 800  1500
Connection ~ 1100 2900
Wire Wire Line
	1100 1750 1100 2050
Wire Wire Line
	1100 1750 1650 1750
Text Label 1100 1750 0    60   ~ 0
CONN_LDR_R1
Wire Wire Line
	1100 2000 1400 2000
Wire Wire Line
	1400 2450 1550 2450
Connection ~ 1100 2000
Wire Wire Line
	1000 2650 1550 2650
Connection ~ 1750 1500
Wire Wire Line
	1750 2900 1750 2850
Connection ~ 1750 2900
Wire Wire Line
	2150 2550 2650 2550
Text Label 2000 1500 0    60   ~ 0
3V3
Text Label 1250 2900 0    60   ~ 0
GND
$Comp
L CONN_01X04 J9
U 1 1
P 1000 4750
F 0 "J9" H 1000 5000 50  0000 C CNN
F 1 "CONN_CT" V 1100 4750 50  0000 C CNN
F 2 "meterman:TRRS_Jack" H 1000 4750 50  0001 C CNN
F 3 "" H 1000 4750 50  0001 C CNN
	1    1000 4750
	-1   0    0    -1  
$EndComp
Wire Wire Line
	1200 4600 1800 4600
Wire Wire Line
	1200 4700 1800 4700
Wire Wire Line
	1200 4800 1800 4800
Wire Wire Line
	1200 4900 1800 4900
Text Label 1250 4600 0    60   ~ 0
CONN_CT_TIP
Text Label 1250 4700 0    60   ~ 0
CONN_CT_R1
Text Label 1250 4800 0    60   ~ 0
CONN_CT_R2
Text Label 1250 4900 0    60   ~ 0
CONN_CT_SLV
$Comp
L R R12
U 1 1
P 1400 5500
F 0 "R12" V 1480 5500 50  0000 C CNN
F 1 "22" V 1400 5500 50  0000 C CNN
F 2 "Resistors_THT:Resistor_Horizontal_RM7mm" V 1330 5500 50  0001 C CNN
F 3 "" H 1400 5500 50  0001 C CNN
	1    1400 5500
	-1   0    0    1   
$EndComp
$Comp
L R R11
U 1 1
P 1950 5200
F 0 "R11" V 2030 5200 50  0000 C CNN
F 1 "1K" V 1950 5200 50  0000 C CNN
F 2 "Resistors_THT:Resistor_Horizontal_RM7mm" V 1880 5200 50  0001 C CNN
F 3 "" H 1950 5200 50  0001 C CNN
	1    1950 5200
	0    1    1    0   
$EndComp
$Comp
L R R13
U 1 1
P 1800 5800
F 0 "R13" V 1880 5800 50  0000 C CNN
F 1 "470K" V 1800 5800 50  0000 C CNN
F 2 "Resistors_THT:Resistor_Horizontal_RM7mm" V 1730 5800 50  0001 C CNN
F 3 "" H 1800 5800 50  0001 C CNN
	1    1800 5800
	-1   0    0    1   
$EndComp
$Comp
L R R14
U 1 1
P 1800 6200
F 0 "R14" V 1880 6200 50  0000 C CNN
F 1 "470K" V 1800 6200 50  0000 C CNN
F 2 "Resistors_THT:Resistor_Horizontal_RM7mm" V 1730 6200 50  0001 C CNN
F 3 "" H 1800 6200 50  0001 C CNN
	1    1800 6200
	-1   0    0    1   
$EndComp
$Comp
L C C14
U 1 1
P 1400 6250
F 0 "C14" H 1425 6350 50  0000 L CNN
F 1 "10uF" H 1425 6150 50  0000 L CNN
F 2 "Capacitors_THT:CP_Radial_D4.0mm_P2.00mm" H 1438 6100 50  0001 C CNN
F 3 "" H 1400 6250 50  0001 C CNN
	1    1400 6250
	-1   0    0    1   
$EndComp
Text Label 2150 5200 0    60   ~ 0
MCU_A1
NoConn ~ 9550 5300
NoConn ~ 9550 3200
NoConn ~ 9550 3300
NoConn ~ 9550 4350
NoConn ~ 9550 4450
NoConn ~ 9550 4550
NoConn ~ 1800 4700
NoConn ~ 1800 4800
Wire Wire Line
	750  5200 1800 5200
Text Label 750  5200 0    60   ~ 0
CONN_CT_TIP
Wire Wire Line
	2100 5200 2500 5200
Wire Wire Line
	750  6000 1800 6000
Wire Wire Line
	1400 5650 1400 6100
Text Label 750  6000 0    60   ~ 0
CONN_CT_SLV
Wire Wire Line
	1400 5350 1400 5200
Connection ~ 1400 5200
Connection ~ 1400 6000
Text Label 1800 5600 0    60   ~ 0
3V3
Wire Wire Line
	1400 6400 2400 6400
Wire Wire Line
	1800 6350 1800 6400
Connection ~ 1800 6400
Wire Wire Line
	1800 5950 1800 6050
Connection ~ 1800 6000
$Comp
L +3V3 #PWR026
U 1 1
P 2100 850
F 0 "#PWR026" H 2100 700 50  0001 C CNN
F 1 "+3V3" H 2100 990 50  0000 C CNN
F 2 "" H 2100 850 50  0001 C CNN
F 3 "" H 2100 850 50  0001 C CNN
	1    2100 850 
	1    0    0    -1  
$EndComp
$Comp
L GND #PWR027
U 1 1
P 2100 1150
F 0 "#PWR027" H 2100 900 50  0001 C CNN
F 1 "GND" H 2100 1000 50  0000 C CNN
F 2 "" H 2100 1150 50  0001 C CNN
F 3 "" H 2100 1150 50  0001 C CNN
	1    2100 1150
	1    0    0    -1  
$EndComp
Connection ~ 8750 1750
$Comp
L GND #PWR028
U 1 1
P 2400 6400
F 0 "#PWR028" H 2400 6150 50  0001 C CNN
F 1 "GND" H 2400 6250 50  0000 C CNN
F 2 "" H 2400 6400 50  0001 C CNN
F 3 "" H 2400 6400 50  0001 C CNN
	1    2400 6400
	1    0    0    -1  
$EndComp
Text Label 2350 6400 0    60   ~ 0
GND
$Comp
L +3V3 #PWR029
U 1 1
P 1800 5550
F 0 "#PWR029" H 1800 5400 50  0001 C CNN
F 1 "+3V3" H 1800 5690 50  0000 C CNN
F 2 "" H 1800 5550 50  0001 C CNN
F 3 "" H 1800 5550 50  0001 C CNN
	1    1800 5550
	1    0    0    -1  
$EndComp
Text Notes 6300 900  0    39   ~ 0
TODO:\ntest/confirm DC
Wire Wire Line
	1800 5650 1800 5550
Wire Wire Line
	1000 2550 950  2550
$Comp
L R R10
U 1 1
P 1400 2200
F 0 "R10" V 1480 2200 50  0000 C CNN
F 1 "1K" V 1400 2200 50  0000 C CNN
F 2 "Resistors_THT:Resistor_Horizontal_RM7mm" V 1330 2200 50  0001 C CNN
F 3 "" H 1400 2200 50  0001 C CNN
	1    1400 2200
	-1   0    0    1   
$EndComp
Wire Wire Line
	1400 2000 1400 2050
Wire Wire Line
	1400 2350 1400 2450
Wire Wire Line
	1500 2200 1950 2200
Wire Wire Line
	1500 2200 1500 2450
Connection ~ 1500 2450
Wire Wire Line
	2250 2200 2350 2200
Wire Wire Line
	2350 2000 2350 2550
Connection ~ 2350 2550
$Comp
L C C15
U 1 1
P 2100 1700
F 0 "C15" H 2125 1800 50  0000 L CNN
F 1 "100nF" H 2125 1600 50  0000 L CNN
F 2 "Capacitors_THT:C_Disc_D5.1mm_W3.2mm_P5.00mm" H 2138 1550 50  0001 C CNN
F 3 "" H 2100 1700 50  0001 C CNN
	1    2100 1700
	0    -1   -1   0   
$EndComp
$Comp
L C C16
U 1 1
P 2100 2000
F 0 "C16" H 2125 2100 50  0000 L CNN
F 1 "22pF" H 2125 1900 50  0000 L CNN
F 2 "Capacitors_THT:C_Disc_D3.8mm_W2.6mm_P2.50mm" H 2138 1850 50  0001 C CNN
F 3 "" H 2100 2000 50  0001 C CNN
	1    2100 2000
	0    -1   -1   0   
$EndComp
Wire Wire Line
	1750 1500 1750 2250
Wire Wire Line
	2350 2000 2250 2000
Connection ~ 2350 2200
Wire Wire Line
	1950 2000 1900 2000
Wire Wire Line
	1900 2000 1900 2200
Connection ~ 1900 2200
Wire Wire Line
	2650 2550 2650 3600
Wire Wire Line
	2650 3600 1850 3600
Text Label 1000 2650 0    60   ~ 0
CMP_VREF
Wire Wire Line
	1250 2200 1250 2000
Connection ~ 1250 2000
Wire Wire Line
	1100 2350 1100 2900
Text Label 1500 2200 0    60   ~ 0
CMP_V+
$Comp
L CONN_01X07 J10
U 1 1
P 9050 6200
F 0 "J10" H 9050 6600 50  0000 C CNN
F 1 "CONN_BREAKOUT" V 9150 6200 50  0000 C CNN
F 2 "Pin_Headers:Pin_Header_Straight_1x07_Pitch2.54mm" H 9050 6200 50  0001 C CNN
F 3 "" H 9050 6200 50  0001 C CNN
	1    9050 6200
	1    0    0    -1  
$EndComp
Wire Wire Line
	8850 5900 8000 5900
Wire Wire Line
	8000 6000 8850 6000
Wire Wire Line
	8000 6100 8850 6100
Wire Wire Line
	8000 6200 8850 6200
Wire Wire Line
	8000 6300 8850 6300
Wire Wire Line
	8000 6400 8850 6400
Wire Wire Line
	8000 6500 8850 6500
Text Label 8050 5900 0    60   ~ 0
GND
Text Label 8050 6000 0    60   ~ 0
3V3
Text Label 8050 6100 0    60   ~ 0
CONN_LDR_R1
Text Label 8050 6200 0    60   ~ 0
CMP_V+
Text Label 8050 6400 0    60   ~ 0
MCU_D3_INT1
Text Label 8050 6300 0    60   ~ 0
CMP_VREF
Text Label 8050 6500 0    60   ~ 0
MCU_A1
Text Notes 1850 2900 0    39   ~ 0
C16 is optional 'speed\nup' between 10-100pF
Wire Wire Line
	1950 1700 1750 1700
Wire Wire Line
	2250 1700 2500 1700
Wire Wire Line
	2500 1700 2500 1800
$Comp
L GND #PWR030
U 1 1
P 2500 1800
F 0 "#PWR030" H 2500 1550 50  0001 C CNN
F 1 "GND" H 2500 1650 50  0000 C CNN
F 2 "" H 2500 1800 50  0001 C CNN
F 3 "" H 2500 1800 50  0001 C CNN
	1    2500 1800
	1    0    0    -1  
$EndComp
Connection ~ 1750 1700
Text Label 1850 3600 0    60   ~ 0
MCU_D3_INT1
NoConn ~ 9550 4250
Wire Wire Line
	1000 2550 1000 2650
$EndSCHEMATC
